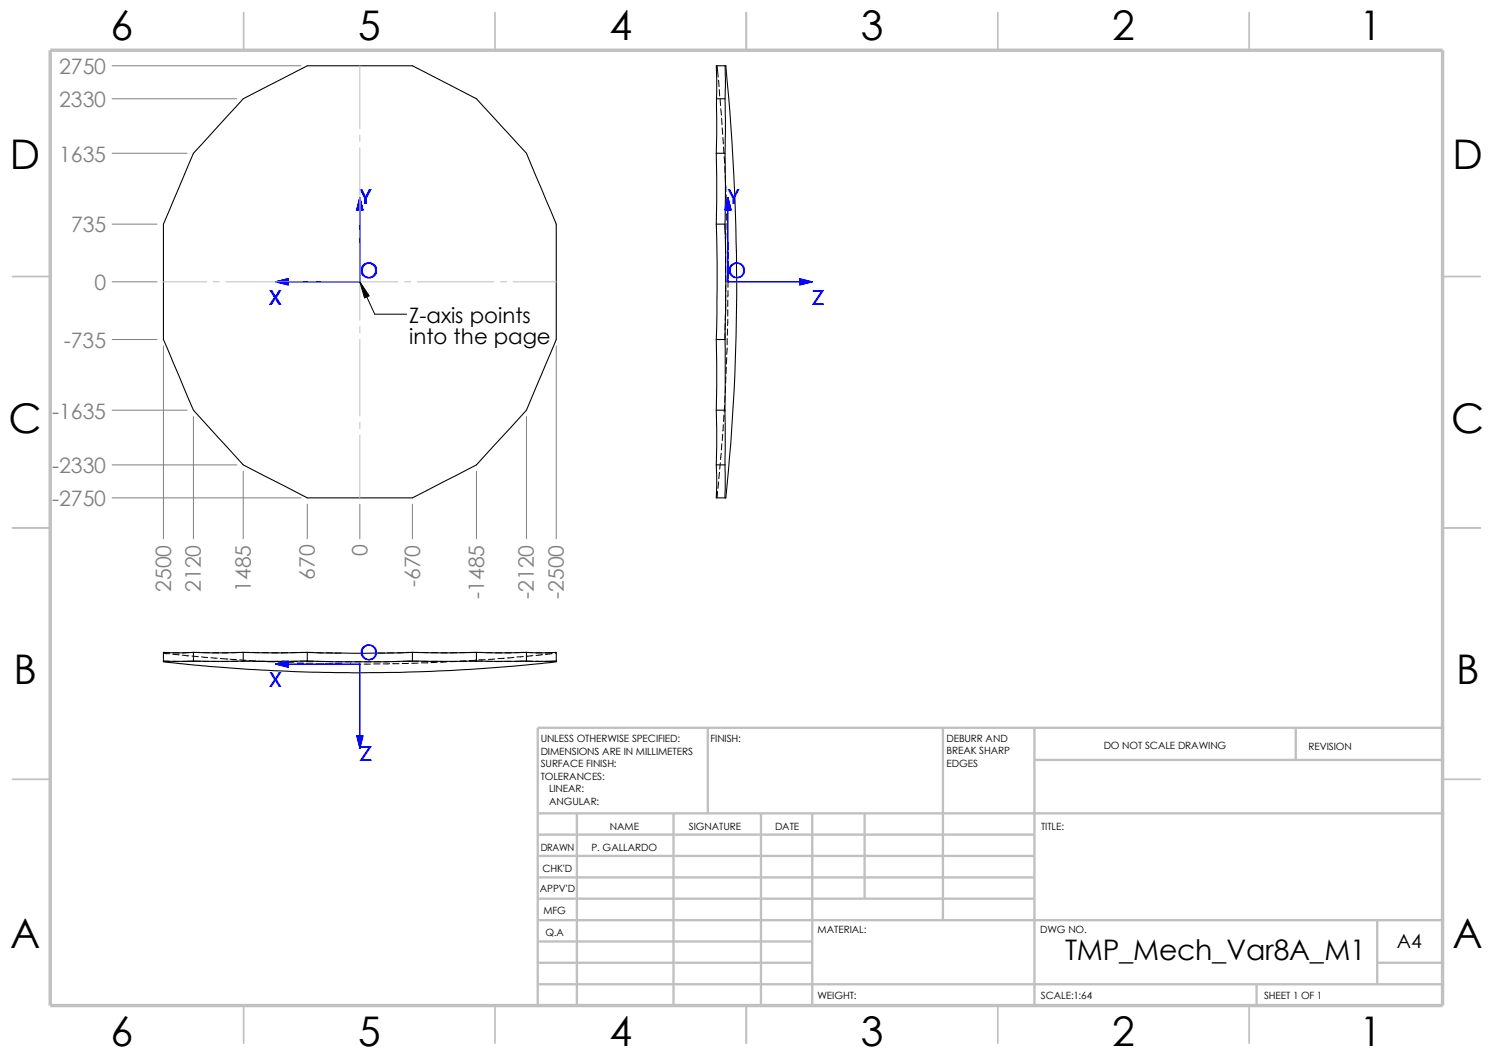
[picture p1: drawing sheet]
<svg xmlns="http://www.w3.org/2000/svg" width="297mm" height="210mm" viewBox="0 0 297 210" stroke-linecap="round" stroke-linejoin="round" font-family="sans-serif">
<g fill="none" stroke="#c0c0c0" stroke-width=".34">
<path d="M48.5 2.5v7.5M98.5 2.5v7.5M148.5 2.5v7.5M198.5 2.5v7.5M248.5 2.5v7.5M2.5 55h7.5M287 55h7.5M2.5 105h7.5M287 105h7.5M2.5 155h7.5M287 155h7.5M48.5 200v7.5"/>
<path d="M98.5 200v7.5M148.5 200v7.5M198.5 200v7.5M248.5 200v7.5"/>
</g>
<g fill="none" stroke="#c0c0c0" stroke-width=".47">
<path d="M140.8 144.7v17.1M187.6 144.7v38.3M205.8 144.7v55.3M205.8 151.1h81.2M257.8 144.7v6.4M287 144.7h-180v55.3M107 161.8h180M107 178.7h98.8M107 174.5h98.8M107 170.2h98.8M107 166h98.8M114.8 161.8v38.2"/>
<path d="M134 161.8v38.2M151.4 161.8v38.2M161.6 161.8v38.2M172 161.8v16.9M107 195.7h180M107 191.5h54.6M107 187.2h54.6M107 183h180M250 195.7v4.3M274 191.5h13M274 183v12.7"/>
</g>
<path d="M10 10h277v190h-277z" fill="none" stroke="#c0c0c0" stroke-width=".68" stroke-linecap="butt"/>
<g fill="none" stroke="#000" stroke-width=".2">
<path d="M142.7 13.1l.2 2.2M142.9 16l.1 1.2M143.1 17.8l.1 1.3M143.3 19.7v1.3M143.4 21.6l.1 1.3M143.6 23.5v1.3M143.7 25.4l.1 1.3M143.8 27.3l.1 1.3M143.9 29.3l.1 1.2M144.1 31.2v1.2M144.2 33.1v1.2M144.3 34.9v1.3"/>
<path d="M144.4 36.8v1.3M144.4 38.7l.1 1.3M71.6 56l2.9 6.5h6.4M144.2 44.6l.1 2M144.3 47.2v1.3M144.3 49.1l.1 1.3M144.4 51v1.3M144.4 52.9v1.3M144.4 56.7v1.3M144.4 58.6v1.3M144.4 54.8v1.3M144.5 40.6v1.3"/>
<path d="M144.5 42.5l.1 1.3M144.6 44.4l.1 1.3M144.7 46.4v1.2M144.7 50.2l.1 1.2M144.7 48.3v1.2M144.8 59.7v1.3M144.8 52.1v1.2M144.8 53.3h.1M144.8 57.8v1.3M144.8 54v1.2M144.8 55.9v1.2M144.2 66.3v1.2"/>
<path d="M144.2 78.7v1.3M144.3 64.3l-.1 1.3M144.3 62.4v1.3M144.3 76.8v1.3M144.4 60.5l-.1 1.3M144.4 74.9v1.3M144.5 73l-.1 1.3M144.6 71.1l-.1 1.3M144.7 69.2l-.1 1.3M144.7 67.3v1.3M144.7 65.4v1.3M144.8 63.5l-.1 1.3"/>
<path d="M144.8 61.6v1.3M142.7 97.7v1.3M143 95.8l-.2 1.3M143.1 93.9l-.1 1.3M143.3 92l-.1 1.3M143.5 90.1l-.2 1.3M143.6 88.3l-.1 1.2M143.8 86.4l-.1 1.2M143.9 84.5l-.1 1.2M144 82.5l-.1 1.3M144.1 80.6v1.3M32.5 129.8h1.2"/>
<path d="M32.5 129.9l1.2 .1M32.6 131.5h1.1M34.4 131.5h1.2M34.4 129.8h1.2M34.4 130.1l1.2 .1M36.3 130.3l1.2 .1M37.5 129.8h-1.2M38.2 129.8h1.5M38.2 130.5l1.3 .1M38.5 131.5h-2.2M38.5 131.5h.1M38.5 131.5h1.2"/>
<path d="M39.7 131.5h.1M40.1 130.6l1.2 .2M40.3 131.5h1.3M40.3 129.8h1.3M42 130.8l1.2 .1M42.2 131.5l1.3 .1M42.2 129.8h1.3M43.9 130.9l1.2 .2M45.1 131.1h.1M45.4 131.5l-1.2 .1M45.4 129.8h-1.2M45.8 131.1l1.2 .1"/>
<path d="M47.3 131.5h-1.2M47.7 131.2l1.2 .1M48 131.5h1.6M49.6 131.4h1.2M49.6 129.8h-3.5M50.2 131.5h1.3M50.2 129.8h1.3M51.5 131.5h1.2M52.2 131.5h3.1M52.2 129.8h1.2M53.4 131.6h.1M54.1 129.8h1.2"/>
<path d="M55.3 131.7h1.3M56 131.5h1.2M57.2 131.7l1.3 .1M57.2 129.8h-1.2M57.9 131.5h1.2M59.1 131.9h1.3M59.1 129.8h-1.2M59.8 131.5h2.6M59.8 129.8h2.6M61 131.9h1.3M62.9 132h1.3M63 131.5l1.3 .1"/>
<path d="M63 129.8h1.3M64.2 132h.1M64.8 132h1.3M64.9 131.6h1.3M64.9 129.8h1.3M66.6 129.9h1.3M66.7 132l1.3 .1M66.8 131.6h1.3M68.6 132.1h1.3M68.7 131.6h1.3M70.5 132.1h1.3M70.6 131.6h1.3"/>
<path d="M72.4 132.1h1.3M72.5 131.6h1.3M74.3 132h1.3M74.4 131.6h1.3M75.2 129.9h1.3M77.1 129.8h1.3M77.5 132h-1.3M77.6 131.6h-1.3M78.1 132h1.3M79.5 131.5l-1.3 .1M80.3 129.8h-1.3M80.8 129.8h2.5"/>
<path d="M81.3 131.9l-1.3 .1M83.2 131.9h-1.3M83.3 131.5h-3.2M83.9 131.5h1.3M83.9 129.8h1.3M85.1 131.8h-1.3M85.8 131.5h1.3M85.8 129.8h1.3M87 131.7l-1.3 .1M87.7 131.5l1.3 .1M87.7 129.8h1.3M88.9 131.6l-1.3 .1"/>
<path d="M89.5 131.6h1.3M90.9 131.5l-.9 .1M90.9 129.8h-1.3M91.5 131.5h1.3M92.7 131.4l-1.3 .1M92.8 129.8h-1.3M93.4 131.5h2.6M93.4 129.8h2.6M94.6 131.3l-1.3 .1M94.6 131.3h.1M96.5 131.2h-1.3M96.6 131.5h1.3"/>
<path d="M96.6 129.8h1.3M98.4 131.1h-1.2M98.6 129.8h1.2M99.8 131.5l-1.2 .1M100.3 130.9l-1.2 .1M100.5 131.5h1.2M101.7 129.8h-1.2M102.2 130.7l-1.2 .2M102.4 129.8h3.6M104.1 130.6h-1.3M104.7 131.5h1.3M104.8 131.5h-2.4"/>
<path d="M106 130.4l-1.3 .1M106.6 131.5h1.3M106.6 129.8h1.3M107.9 130.2l-1.3 .1M109.8 129.8h-1.3M109.8 130l-1.3 .1M110.4 129.8h.3M110.4 129.9h.3M110.7 131.5h-2.2"/>
</g>
<g fill="none" stroke="#000" stroke-width=".21">
<path d="M48.4 19.6l12.7-6.5h20.9l12.8 6.5 9.9 10.9 6 14.1v22.9l-6 14.1-9.9 10.9-12.8 6.5h-20.9l-12.7-6.5-9.9-10.9-6-14.1v-22.9l6-14.1zM142.5 19.6v10.9M142.5 19.6h1.7M144.2 13.1h.1a416.5 416.5 0 0 1 .1 85.9h-.2M144.2 13.1h-1.7v6.5M144.2 19.6v10.9M144.2 13.1v6.5M142.5 30.5h1.7M142.5 30.5v14.1M144.2 30.5v14.1M142.5 44.6l.2 7.7-.2 15.2M142.5 44.6h1.7"/>
<path d="M144.2 44.6a388.7 388.7 0 0 1 0 22.9M142.5 67.5h1.7M142.5 67.5v14.1M144.2 67.5v14.1M142.5 81.6h1.7M142.5 81.6v10.9M142.5 92.5v6.5h1.7M142.5 92.5h1.7M144.2 92.5v6.5M144.2 81.6v10.9M32.5 131.5v.1l.6 .1 8.6 .8 11.6 .8a344.5 344.5 0 0 0 57.4-1.7v-.1M32.5 131.5h6"/>
<path d="M38.5 129.8h9.9M38.5 129.8h-6v1.7M38.5 129.8v1.7M38.5 131.5h9.9M48.4 131.5h12.7M48.4 129.8v1.7M48.4 129.8h12.7M61.1 129.8v1.7M61.1 131.5l5.3 .1 15.6-.1M61.1 129.8l9.2 .1 11.7-.1M82 129.8v1.7M82 129.8h12.8"/>
<path d="M82 131.5h12.8M94.8 129.8v1.7M94.8 129.8h9.9M94.8 131.5h9.9M104.7 131.5h6M104.7 129.8h6v1.7M104.7 129.8v1.7"/>
</g>
<g fill="#00f" stroke="#00f" stroke-width=".2">
<path d="M159.1 55.4l2.5 .6-2.5 .7z"/>
<path d="M144.8 39.3l.7 2.5h-1.3z"/>
<path d="M71 146.3h1.2l-.6 2.5z"/>
<path d="M54.8 132.1l2.6-.7v1.3z"/>
<path d="M54.8 56l2.6-.6v1.3z"/>
<path d="M71.6 39.3l.6 2.5h-1.2z"/>
</g>
<path d="M71.6 39.3v16.7h-16.8M144.8 39.3v16.7h16.8M54.8 132.1h16.8v16.7" fill="none" stroke="#00f" stroke-width=".2"/>
<g fill="none" stroke="#c0c0c0" stroke-width=".2">
<path d="M71.6 13.1v12.5M71.6 26.8v1.3M71.6 29.4v15.2M32.5 56h8.6M42.4 56h1.2M44.9 56h15.3M61.4 56h1.3M64 56h15.2M71.5 55.9l.3 .3M71.6 45.9v1.3M71.6 48.4v15.3M71.7 55.9l-.3 .3"/>
<path d="M80.5 56h1.2M83 56h15.3M99.5 56h1.3M102.1 56h8.6M71.6 64.9v1.3M71.6 67.5v15.2M71.6 84v1.3M71.6 86.5v12.5"/>
</g>
<g fill="none" stroke="#808080" stroke-width=".2">
<path d="M22.3 13.1h37.6M22.3 19.6h24.8M22.3 30.5h14.9M22.3 44.6h8.9M22.3 56h8.9M22.3 67.5h8.9M32.5 68.8v38.3M110.7 68.8v38.3M22.3 99h37.6M22.3 81.6h14.9M22.3 92.5h24.8M38.5 82.8v24.3"/>
<path d="M48.4 93.7v13.4M94.8 93.7v13.4M104.7 82.8v24.3M61.1 100.3v6.8M71.6 100.3v6.8M82 100.3v6.8"/>
</g>
<path d="M71.6 56l1.8 2.8-.9 .5z" fill="#000" stroke="#000" stroke-width=".2"/>
<g font-size="8.1">
<text x="22" y="8">6</text>
<text x="71.2" y="8">5</text>
<text x="121.2" y="8">4</text>
<text x="171.2" y="8">3</text>
<text x="221.2" y="8">2</text>
<text x="270.5" y="8">1</text>
<text x="1.9" y="33.6">D</text>
<text x="288.9" y="33.6">D</text>
<text x="1.7" y="86.1">C</text>
<text x="288.7" y="86.1">C</text>
<text x="2.7" y="136.1">B</text>
<text x="289.7" y="136.1">B</text>
<text x="2" y="188.6">A</text>
<text x="289" y="188.6">A</text>
<text x="22" y="207.9">6</text>
<text x="71.2" y="207.9">5</text>
<text x="121.2" y="207.9">4</text>
<text x="171.2" y="207.9">3</text>
<text x="221.2" y="207.9">2</text>
<text x="270.5" y="207.9">1</text>
</g>
<text font-size="5.6" x="211.9" y="190.9">TMP_Mech_Var8A_M1</text>
<g font-size="4.2" fill="#808080">
<text x="11.8" y="14.7">2750</text>
<text x="11.8" y="21.3">2330</text>
<text x="11.8" y="32.2">1635</text>
<text x="14.1" y="46.2">735</text>
<text x="18.8" y="57.7">0</text>
<text x="12.7" y="69.2">-735</text>
<text x="10.4" y="83.3">-1635</text>
<text x="10.4" y="94.1">-2330</text>
<text x="10.4" y="100.7">-2750</text>
<text x="73.1" y="110.7" transform="rotate(-90 73.1 110.7)">0</text>
<text x="34" y="117.7" transform="rotate(-90 34 117.7)">2500</text>
<text x="40" y="117.7" transform="rotate(-90 40 117.7)">2120</text>
<text x="49.9" y="117.7" transform="rotate(-90 49.9 117.7)">1485</text>
<text x="62.6" y="115.3" transform="rotate(-90 62.6 115.3)">670</text>
<text x="83.6" y="116.8" transform="rotate(-90 83.6 116.8)">-670</text>
<text x="96.3" y="119.1" transform="rotate(-90 96.3 119.1)">-1485</text>
<text x="106.2" y="119.1" transform="rotate(-90 106.2 119.1)">-2120</text>
<text x="112.1" y="119.1" transform="rotate(-90 112.1 119.1)">-2500</text>
</g>
<g font-size="4.2" fill="#00f">
<text x="71.6" y="40.5">Y</text>
<text x="144.8" y="40.5">Y</text>
<text x="71.6" y="55.2">O</text>
<text x="144.8" y="55.2">O</text>
<text x="53.6" y="60.6">X</text>
<text x="161.6" y="60.6">Z</text>
<text x="71.6" y="131.2">O</text>
<text x="53.6" y="136.6">X</text>
<text x="71.6" y="151.4">Z</text>
</g>
<g font-size="4.2">
<text x="81.4" y="64.2">Z-axis points</text>
<text x="81.4" y="68.4">into the page</text>
</g>
<text font-size="3.9" x="277.9" y="188.5">A4</text>
<g font-size="2">
<text x="107.6" y="147.6">UNLESS OTHERWISE SPECIFIED:</text>
<text x="141.4" y="147.6">FINISH:</text>
<text x="188.3" y="147.5">DEBURR AND</text>
<text x="219.6" y="149">DO NOT SCALE DRAWING</text>
<text x="260.3" y="149.2">REVISION</text>
<text x="107.6" y="155.1">TOLERANCES:</text>
<text x="107.6" y="150.1">DIMENSIONS ARE IN MILLIMETERS</text>
<text x="107.6" y="152.6">SURFACE FINISH:</text>
<text x="188.3" y="152.5">EDGES</text>
<text x="188.3" y="150">BREAK SHARP</text>
<text x="109.2" y="160.1">ANGULAR:</text>
<text x="109.2" y="157.6">LINEAR:</text>
<text x="121.3" y="165.1">NAME</text>
<text x="137" y="165">SIGNATURE</text>
<text x="154.2" y="165">DATE</text>
<text x="207.1" y="165">TITLE:</text>
<text x="107.6" y="169.2">DRAWN</text>
<text x="107.9" y="173.4">CHK'D</text>
<text x="117.7" y="169.2">P. GALLARDO</text>
<text x="107.4" y="177.5">APPV'D</text>
<text x="108.1" y="181.8">MFG</text>
<text x="162.6" y="185.5">MATERIAL:</text>
<text x="206.9" y="185.5">DWG NO.</text>
<text x="108.5" y="186.1">Q.A</text>
<text x="162.6" y="198.6">WEIGHT:</text>
<text x="207.1" y="198.6">SCALE:1:64</text>
<text x="251.5" y="198.6">SHEET 1 OF 1</text>
</g>
</svg>
